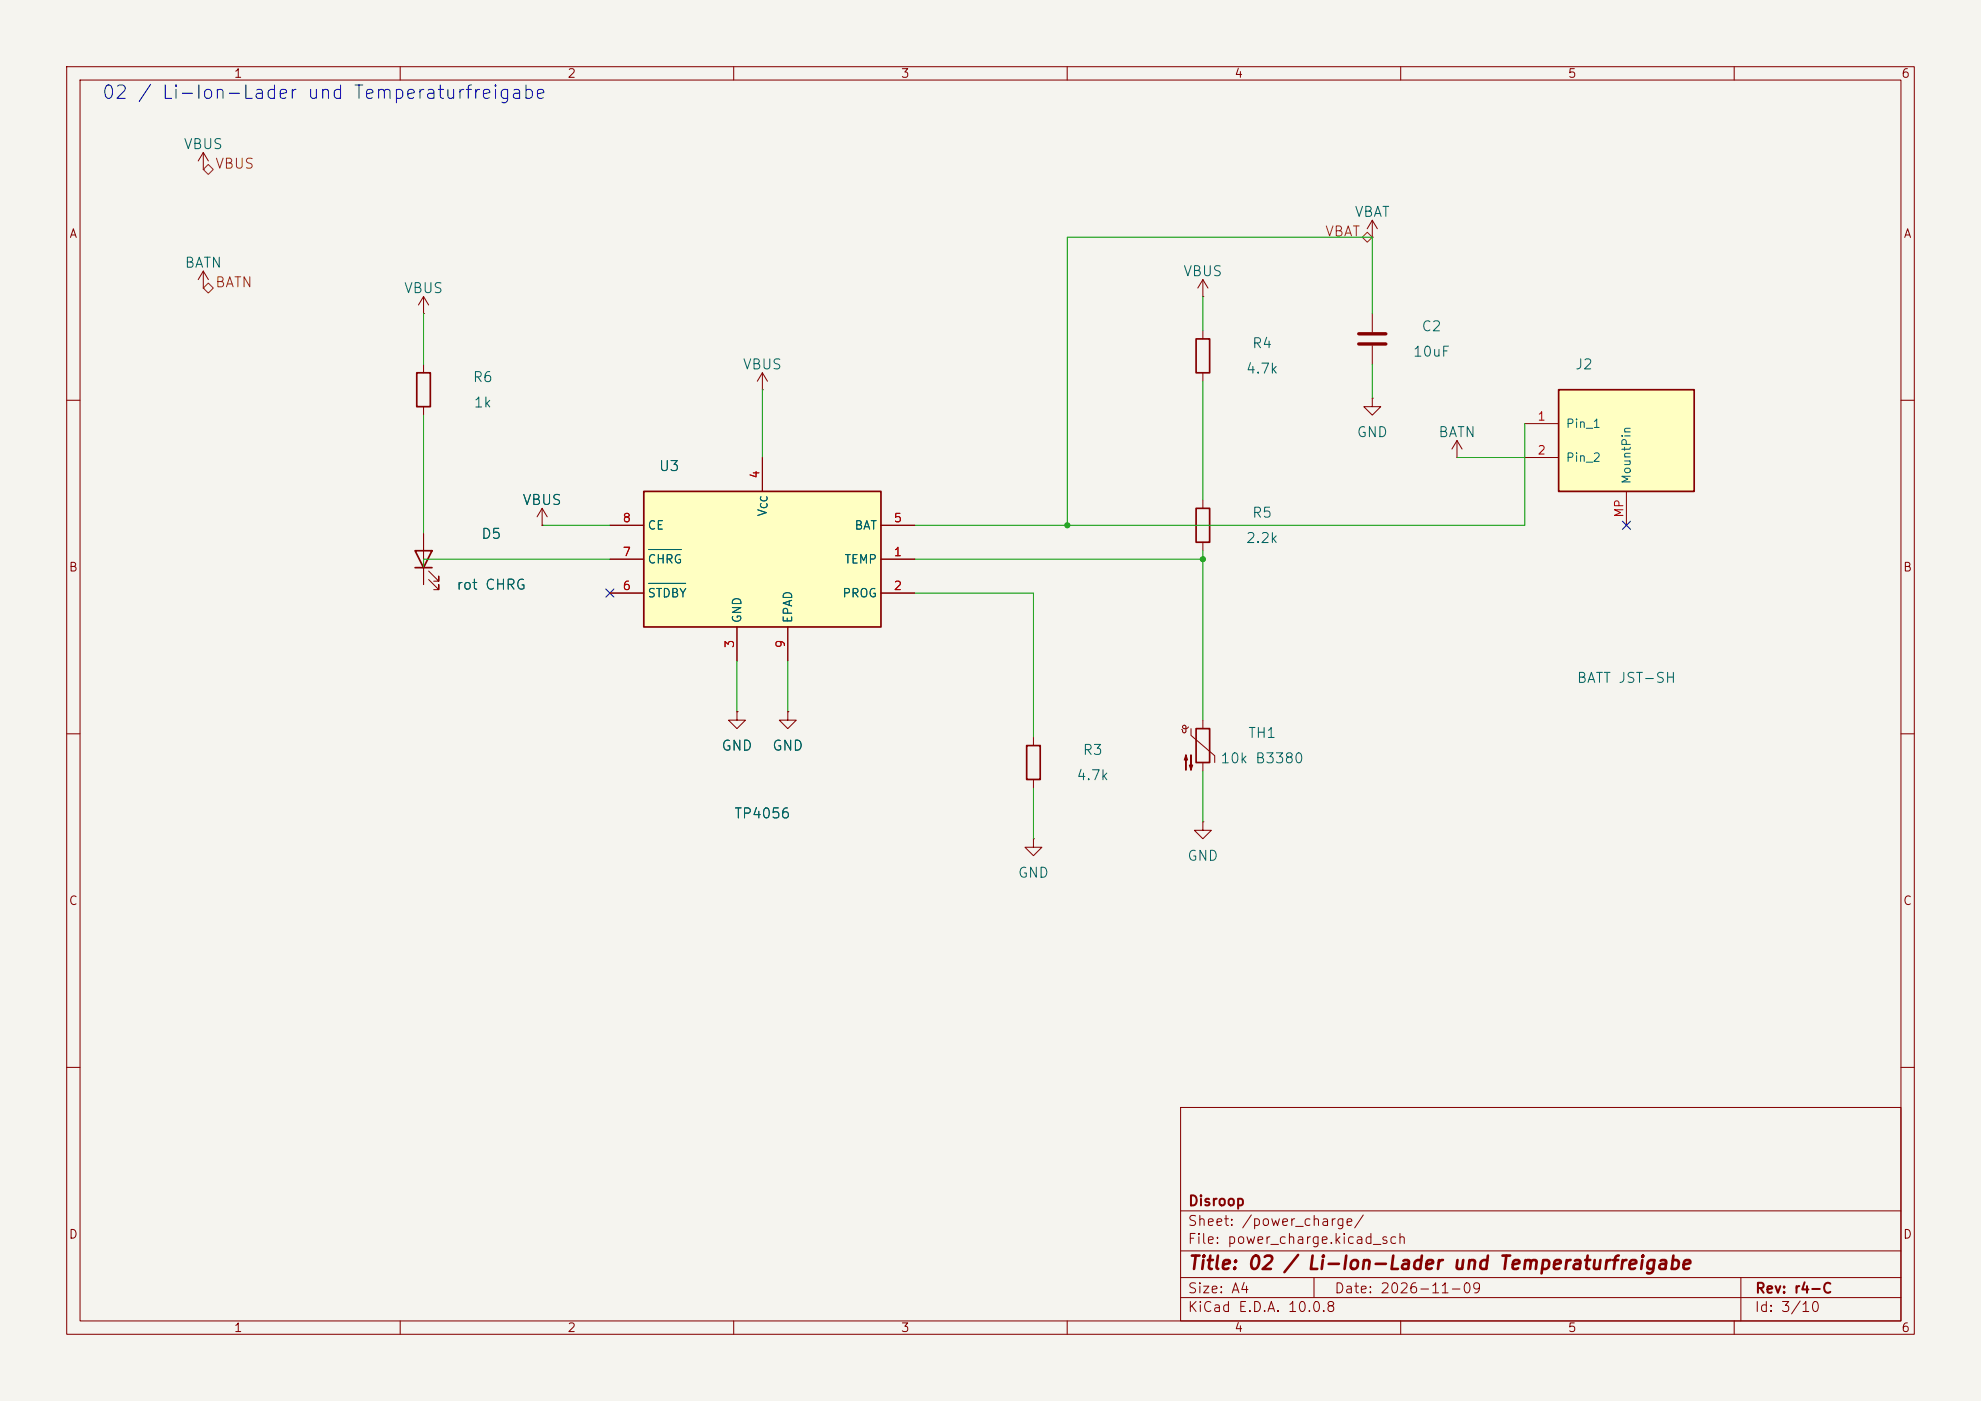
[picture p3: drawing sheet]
<svg xmlns="http://www.w3.org/2000/svg" width="297mm" height="210mm" viewBox="0 0 297 210" stroke-linecap="round" stroke-linejoin="round" font-family="sans-serif">
<path d="M0 0h297v210h-297z" fill="#f5f4ef" stroke="#f5f4ef" stroke-width=".15"/>
<g fill="none" stroke="#840000" stroke-width=".15">
<path d="M10 10h277v190h-277zM12 12h273v186h-273zM60 10v2M110 10v2M160 10v2M210 10v2M260 10v2M10 60h2M285 60h2M10 110h2M285 110h2M10 160h2"/>
<path d="M177 166h108v32h-108zM285 160h2M60 198v2M110 198v2M160 198v2M177 194.5h108M177 191.5h108M177 187.5h108M177 181.5h108M197 191.5v3M210 198v2M260 198v2"/>
<path d="M261 191.5v6.5"/>
</g>
<path d="M233.7 58.4h20.3v15.3h-20.3z" fill="#ffffc2"/>
<path d="M62.5 55.9h2v5.1h-2zM233.7 58.4h20.3v15.3h-20.3zM62.2 82.6h2.6l-1.3 2.5zM62.2 85.1h2.6" fill="none" stroke="#840000" stroke-width=".25"/>
<g fill="none" stroke="#840000" stroke-width=".15">
<path d="M30.5 25.4h.1M30.5 22.9v2.5M30.5 22.9l-.8 1.2M30.5 22.9l.7 1.2M30.5 43.2h.1M30.5 40.6l-.8 1.3M30.5 40.6l.7 1.3M30.5 40.6v2.6M63.5 47h.1M63.5 44.5l-.8 1.2M63.5 44.5l.8 1.2M63.5 44.5v2.5"/>
<path d="M63.5 54.6v1.3M114.3 58.4h.1M114.3 55.9l-.8 1.3M114.3 55.9l.8 1.3M114.3 55.9v2.5M63.5 61v1.2M81.3 78.7h.1M81.3 76.2l-.8 1.3M81.3 76.2l.7 1.3M81.3 76.2v2.5M228.6 63.5h5.1M228.6 68.6h5.1"/>
<path d="M243.8 73.7v5M63.5 80v7.6M64.3 86.9l1.5 1.5v-.8v.8h-.8M64.3 85.6l1.5 1.5v-.7v.7h-.8M118.1 106.7v1.3h1.3l-1.3 1.2-1.3-1.2h1.3M118.1 106.7h.1"/>
</g>
<path d="M96.5 73.7h35.6v20.3h-35.6z" fill="#ffffc2"/>
<path d="M179.3 50.8h2.1v5.1h-2.1zM96.5 73.7h35.6v20.3h-35.6zM179.3 76.2h2.1v5.1h-2.1zM153.9 111.8h2.1v5h-2.1zM179.3 109.2h2.1v5.1h-2.1z" fill="none" stroke="#840000" stroke-width=".25"/>
<g fill="none" stroke="#840000" stroke-width=".15">
<path d="M205.7 35.6h.1M205.7 33v2.6M205.7 33l-.7 1.3M205.7 33l.8 1.3M180.3 44.5h.1M180.3 41.9v2.6M180.3 49.5v1.3M180.3 55.9v1.3M180.3 41.9l-.7 1.3M180.3 41.9l.8 1.3M205.7 59.7v1.3h1.3l-1.3 1.2-1.2-1.2h1.2M205.7 59.7h.1"/>
<path d="M205.7 47v2.8M205.7 51.8v2.8M81.3 78.7h.1M91.4 78.7h5.1M114.3 68.6v5.1M132.1 78.7h5.1M180.3 74.9v1.3M218.4 68.6h.1M218.4 66l-.7 1.3M218.4 66l.8 1.3M218.4 66v2.6M63.5 80v2.6"/>
<path d="M63.5 85.1v2.5M91.4 83.8h5.1M91.4 88.9h5.1M110.5 94v5.1M118.1 94v5.1M132.1 83.8h5.1M132.1 88.9h5.1M180.3 81.3v1.3M110.5 106.7v1.3h1.3l-1.3 1.2-1.3-1.2h1.3M110.5 106.7h.1M118.1 106.7h.1M154.9 110.5v1.3"/>
<path d="M154.9 116.8v1.3M178.2 109a.44 .44 0 0 1-.5 .3 .44 .44 0 0 1-.4-.4l.2-.2 .3 .2v.8l-.2 .1h-.2l-.2-.5M178.6 109.2v1l3.5 3.1v1M180.3 108v1.2M180.3 114.3v1.3M154.9 125.7v1.3h1.3l-1.3 1.3-1.2-1.3h1.2M154.9 125.7h.1M180.3 123.2v1.3h1.3l-1.3 1.2-1.2-1.2h1.2M180.3 123.2h.1"/>
</g>
<path d="M97.3 87.5h5.5M97.3 82.4h4.8" fill="none" stroke="#006464" stroke-width=".15"/>
<path d="M203.7 50h4.1M203.7 51.6h4.1" fill="none" stroke="#840000" stroke-width=".51"/>
<g fill="#840000" stroke="#840000" stroke-width=".15">
<path d="M177.8 113.2l.3 .7h-.6l.3-.7v2.2z"/>
<path d="M178.6 113.2v2.2l-.3-.7h.5l-.2 .7z"/>
</g>
<path d="M30.5 25.4l.7-.7 .8 .7-.8 .8zM204.2 35.6l.8-.8 .7 .8-.7 .7zM30.5 43.2l.7-.8 .8 .8-.8 .7z" fill="none" stroke="#725600" stroke-width=".15"/>
<g fill="none" stroke="#009600" stroke-width=".15">
<path d="M63.5 47v7.6M114.3 58.4v10.2M180.3 44.5v5M180.3 57.2v17.7M205.7 47v-11.4h-45.7v43.1M205.7 54.6v5.1M63.5 62.2v17.8M81.3 78.7h10.1M218.4 68.6h10.2M228.6 63.5v15.2h-91.4M91.4 83.8h-27.9v3.8M110.5 99.1v7.6"/>
<path d="M118.1 99.1v7.6M137.2 83.8h43.1M137.2 88.9h17.7v21.6M180.3 82.6v25.4M154.9 118.1v7.6M180.3 115.6v7.6"/>
</g>
<path d="M243.2 78.1l1.2 1.2M244.4 78.1l-1.2 1.2M90.8 88.3l1.2 1.2M92 88.3l-1.2 1.2" fill="none" stroke="#000084" stroke-width=".15"/>
<g fill="#009600">
<circle cx="180.3" cy="83.8" r=".46"/>
<circle cx="160" cy="78.7" r=".46"/>
</g>
<text font-size="2" fill="#0000c2" x="15.1" y="15.3">02 / Li-Ion-Lader und Temperaturfreigabe</text>
<text font-size="2" fill="#840000" x="178" y="190.8">Title: 02 / Li-Ion-Lader und Temperaturfreigabe</text>
<g font-size="1.5" fill="#006464">
<text x="27.4" y="22.7">VBUS</text>
<text x="203" y="32.9">VBAT</text>
<text x="27.6" y="40.5">BATN</text>
<text x="177.3" y="41.8">VBUS</text>
<text x="60.5" y="44.3">VBUS</text>
<text x="187.6" y="52.6">R4</text>
<text x="211.7" y="53.8">10uF</text>
<text x="213" y="50">C2</text>
<text x="70.8" y="57.7">R6</text>
<text x="111.3" y="55.7">VBUS</text>
<text x="186.7" y="56.4">4.7k</text>
<text x="236.1" y="55.7">J2</text>
<text x="70.9" y="61.5">1k</text>
<text x="203.3" y="65.9">GND</text>
<text x="215.5" y="65.9">BATN</text>
<text x="98.7" y="71">U3</text>
<text x="78.2" y="76.1">VBUS</text>
<text x="187.6" y="78">R5</text>
<text x="72" y="81.1">D5</text>
<text x="186.7" y="81.8">2.2k</text>
<text x="68.3" y="88.8">rot CHRG</text>
<text x="236.3" y="102.7">BATT JST-SH</text>
<text x="108.1" y="112.9">GND</text>
<text x="115.7" y="112.9">GND</text>
<text x="162.2" y="113.5">R3</text>
<text x="187" y="111">TH1</text>
<text x="161.3" y="117.3">4.7k</text>
<text x="182.9" y="114.8">10k B3380</text>
<text x="110" y="123.1">TP4056</text>
<text x="152.5" y="131.9">GND</text>
<text x="177.9" y="129.4">GND</text>
</g>
<g font-size="1.5" fill="#725600">
<text x="32.2" y="25.7">VBUS</text>
<text x="198.6" y="35.8">VBAT</text>
<text x="32.2" y="43.4">BATN</text>
</g>
<g font-size="1.5" fill="#840000">
<text x="178" y="184.1">Sheet: /power_charge/</text>
<text x="178" y="181.1">Disroop</text>
<text x="178" y="186.8">File: power_charge.kicad_sch</text>
<text x="178" y="197">KiCad E.D.A. 10.0.8</text>
<text x="178" y="194.2">Size: A4</text>
<text x="200" y="194.2">Date: 2026-11-09</text>
<text x="263" y="197">Id: 3/10</text>
<text x="263" y="194.2">Rev: r4-C</text>
</g>
<g font-size="1.3" fill="#840000">
<text x="35" y="12">1</text>
<text x="85" y="12">2</text>
<text x="135" y="12">3</text>
<text x="185" y="12">4</text>
<text x="235" y="12">5</text>
<text x="285" y="12">6</text>
<text x="10.3" y="36">A</text>
<text x="285.3" y="36">A</text>
<text x="10.2" y="86">B</text>
<text x="285.2" y="86">B</text>
<text x="10.2" y="136">C</text>
<text x="285.2" y="136">C</text>
<text x="10.2" y="186">D</text>
<text x="285.2" y="186">D</text>
<text x="35" y="200">1</text>
<text x="85" y="200">2</text>
<text x="135" y="200">3</text>
<text x="185" y="200">4</text>
<text x="235" y="200">5</text>
<text x="285" y="200">6</text>
</g>
<g font-size="1.3" fill="#a90000">
<text x="230.4" y="63.4">1</text>
<text x="114.2" y="71.9" transform="rotate(-90 114.2 71.9)">4</text>
<text x="230.4" y="68.4">2</text>
<text x="243.7" y="77.7" transform="rotate(-90 243.7 77.7)">MP</text>
<text x="93.2" y="83.7">7</text>
<text x="93.2" y="78.6">8</text>
<text x="133.9" y="83.7">1</text>
<text x="133.9" y="78.6">5</text>
<text x="93.2" y="88.8">6</text>
<text x="133.9" y="88.8">2</text>
<text x="110.4" y="97.3" transform="rotate(-90 110.4 97.3)">3</text>
<text x="118" y="97.3" transform="rotate(-90 118 97.3)">9</text>
</g>
<g font-size="1.3" fill="#006464">
<text x="234.7" y="64.5">Pin_1</text>
<text x="234.7" y="69.5">Pin_2</text>
<text x="115.3" y="77.5" transform="rotate(-90 115.3 77.5)">V</text>
<text x="244.8" y="72.7" transform="rotate(-90 244.8 72.7)">MountPin</text>
<text x="97" y="79.7">CE</text>
<text x="128" y="79.7">BAT</text>
<text x="97" y="89.9">STDBY</text>
<text x="97" y="84.8">CHRG</text>
<text x="126.2" y="89.9">PROG</text>
<text x="126.5" y="84.8">TEMP</text>
<text x="111.5" y="93.5" transform="rotate(-90 111.5 93.5)">GND</text>
<text x="119.1" y="93.5" transform="rotate(-90 119.1 93.5)">EPAD</text>
</g>
<text font-size="1" fill="#006464" x="115.3" y="76.4" transform="rotate(-90 115.3 76.4)">CC</text>
</svg>
